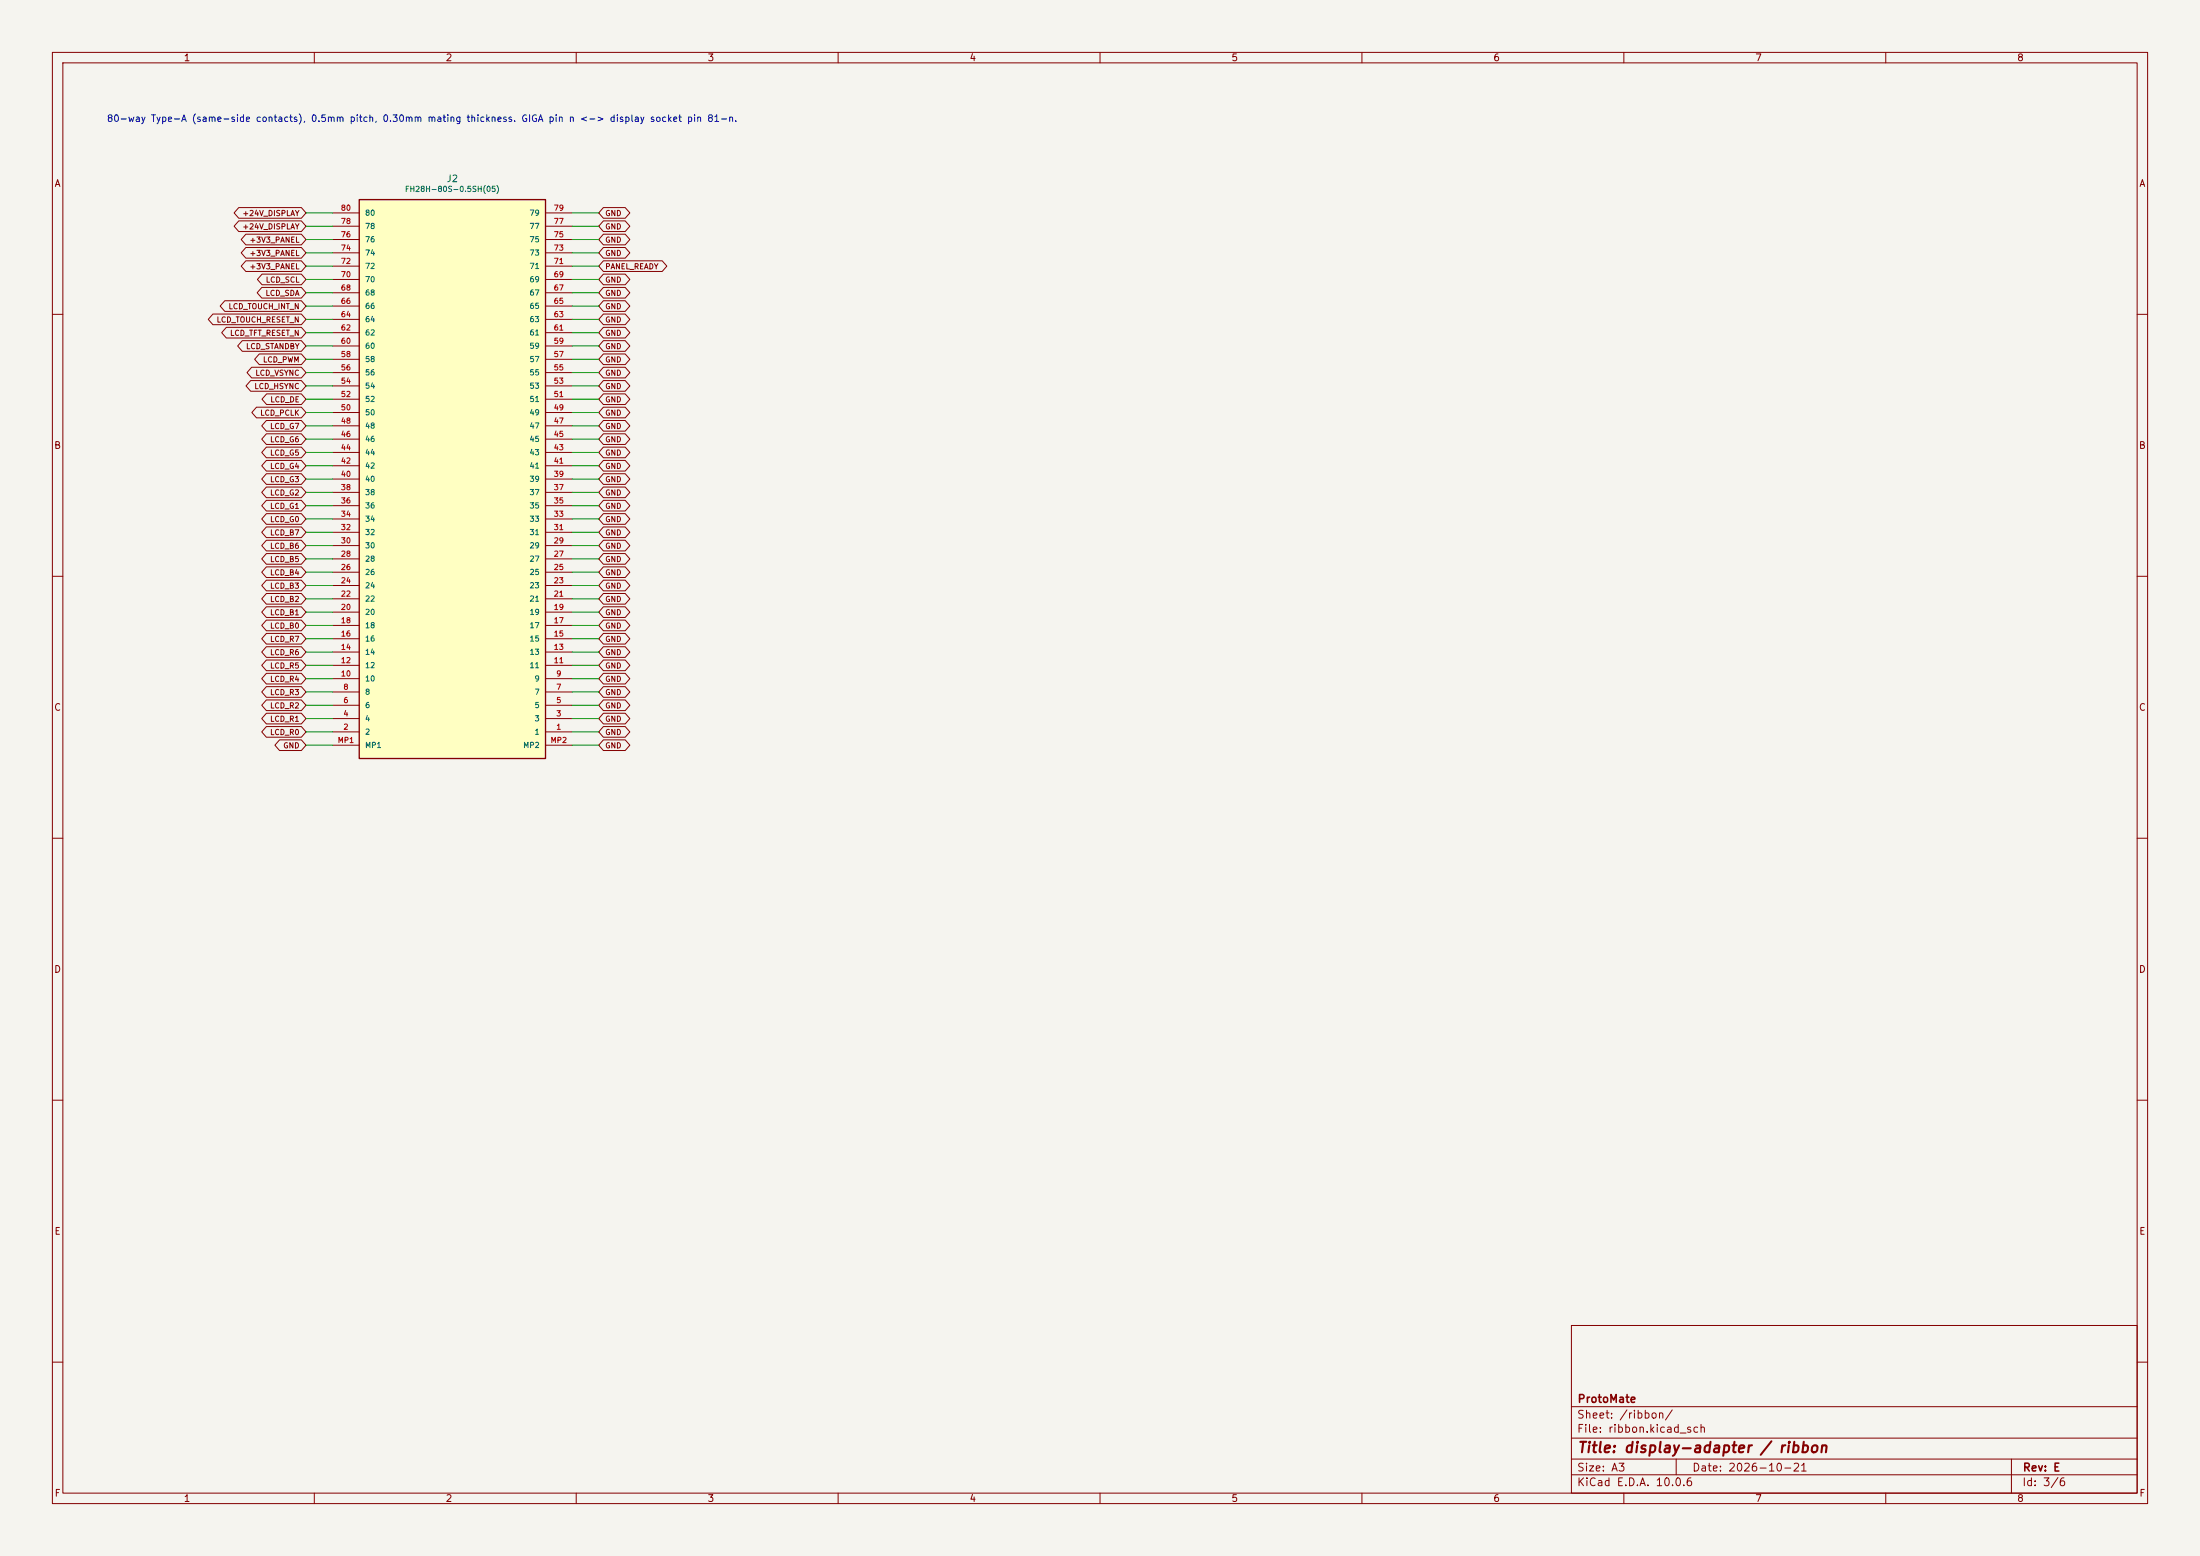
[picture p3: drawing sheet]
(kicad_sch (version 20250114) (generator eeschema) (paper "A3") (title_block (title "display-adapter / ribbon") (date "2026-10-21") (rev "E") (company "ProtoMate")) (lib_symbols (symbol "DisplayAdapter:FFC" (pin_names (offset 1.016)) (in_bom yes) (on_board yes)(property "Reference" "J" (at 0 57.34 0) (effects (font (size 1.27 1.27))))(property "Value" "FH28H-80S-0.5SH(05)" (at 0 55.34 0) (effects (font (size 1.27 1.27))))(property "Footprint" "" (at 0 0 0) (effects (font (size 1.27 1.27)) (hide yes)))(symbol "FFC_0_1" (rectangle (start -17.78 53.34) (end 17.78 -53.34) (stroke (width .254) (type default)) (fill (type background)))) (symbol "FFC_1_1"(pin passive line (at -22.86 50.8 0) (length 5.08) (name "80" (effects (font (size 1.016 1.016)))) (number "80" (effects (font (size 1.016 1.016)))))(pin passive line (at -22.86 48.26 0) (length 5.08) (name "78" (effects (font (size 1.016 1.016)))) (number "78" (effects (font (size 1.016 1.016)))))(pin passive line (at -22.86 45.72 0) (length 5.08) (name "76" (effects (font (size 1.016 1.016)))) (number "76" (effects (font (size 1.016 1.016)))))(pin passive line (at -22.86 43.18 0) (length 5.08) (name "74" (effects (font (size 1.016 1.016)))) (number "74" (effects (font (size 1.016 1.016)))))(pin passive line (at -22.86 40.64 0) (length 5.08) (name "72" (effects (font (size 1.016 1.016)))) (number "72" (effects (font (size 1.016 1.016)))))(pin passive line (at -22.86 38.099999999999994 0) (length 5.08) (name "70" (effects (font (size 1.016 1.016)))) (number "70" (effects (font (size 1.016 1.016)))))(pin passive line (at -22.86 35.559999999999995 0) (length 5.08) (name "68" (effects (font (size 1.016 1.016)))) (number "68" (effects (font (size 1.016 1.016)))))(pin passive line (at -22.86 33.019999999999996 0) (length 5.08) (name "66" (effects (font (size 1.016 1.016)))) (number "66" (effects (font (size 1.016 1.016)))))(pin passive line (at -22.86 30.479999999999997 0) (length 5.08) (name "64" (effects (font (size 1.016 1.016)))) (number "64" (effects (font (size 1.016 1.016)))))(pin passive line (at -22.86 27.939999999999998 0) (length 5.08) (name "62" (effects (font (size 1.016 1.016)))) (number "62" (effects (font (size 1.016 1.016)))))(pin passive line (at -22.86 25.4 0) (length 5.08) (name "60" (effects (font (size 1.016 1.016)))) (number "60" (effects (font (size 1.016 1.016)))))(pin passive line (at -22.86 22.859999999999996 0) (length 5.08) (name "58" (effects (font (size 1.016 1.016)))) (number "58" (effects (font (size 1.016 1.016)))))(pin passive line (at -22.86 20.319999999999997 0) (length 5.08) (name "56" (effects (font (size 1.016 1.016)))) (number "56" (effects (font (size 1.016 1.016)))))(pin passive line (at -22.86 17.779999999999994 0) (length 5.08) (name "54" (effects (font (size 1.016 1.016)))) (number "54" (effects (font (size 1.016 1.016)))))(pin passive line (at -22.86 15.239999999999995 0) (length 5.08) (name "52" (effects (font (size 1.016 1.016)))) (number "52" (effects (font (size 1.016 1.016)))))(pin passive line (at -22.86 12.699999999999996 0) (length 5.08) (name "50" (effects (font (size 1.016 1.016)))) (number "50" (effects (font (size 1.016 1.016)))))(pin passive line (at -22.86 10.159999999999997 0) (length 5.08) (name "48" (effects (font (size 1.016 1.016)))) (number "48" (effects (font (size 1.016 1.016)))))(pin passive line (at -22.86 7.619999999999997 0) (length 5.08) (name "46" (effects (font (size 1.016 1.016)))) (number "46" (effects (font (size 1.016 1.016)))))(pin passive line (at -22.86 5.079999999999998 0) (length 5.08) (name "44" (effects (font (size 1.016 1.016)))) (number "44" (effects (font (size 1.016 1.016)))))(pin passive line (at -22.86 2.539999999999999 0) (length 5.08) (name "42" (effects (font (size 1.016 1.016)))) (number "42" (effects (font (size 1.016 1.016)))))(pin passive line (at -22.86 0.0 0) (length 5.08) (name "40" (effects (font (size 1.016 1.016)))) (number "40" (effects (font (size 1.016 1.016)))))(pin passive line (at -22.86 -2.5400000000000063 0) (length 5.08) (name "38" (effects (font (size 1.016 1.016)))) (number "38" (effects (font (size 1.016 1.016)))))(pin passive line (at -22.86 -5.080000000000005 0) (length 5.08) (name "36" (effects (font (size 1.016 1.016)))) (number "36" (effects (font (size 1.016 1.016)))))(pin passive line (at -22.86 -7.6200000000000045 0) (length 5.08) (name "34" (effects (font (size 1.016 1.016)))) (number "34" (effects (font (size 1.016 1.016)))))(pin passive line (at -22.86 -10.160000000000004 0) (length 5.08) (name "32" (effects (font (size 1.016 1.016)))) (number "32" (effects (font (size 1.016 1.016)))))(pin passive line (at -22.86 -12.700000000000003 0) (length 5.08) (name "30" (effects (font (size 1.016 1.016)))) (number "30" (effects (font (size 1.016 1.016)))))(pin passive line (at -22.86 -15.240000000000009 0) (length 5.08) (name "28" (effects (font (size 1.016 1.016)))) (number "28" (effects (font (size 1.016 1.016)))))(pin passive line (at -22.86 -17.78 0) (length 5.08) (name "26" (effects (font (size 1.016 1.016)))) (number "26" (effects (font (size 1.016 1.016)))))(pin passive line (at -22.86 -20.320000000000007 0) (length 5.08) (name "24" (effects (font (size 1.016 1.016)))) (number "24" (effects (font (size 1.016 1.016)))))(pin passive line (at -22.86 -22.86 0) (length 5.08) (name "22" (effects (font (size 1.016 1.016)))) (number "22" (effects (font (size 1.016 1.016)))))(pin passive line (at -22.86 -25.400000000000006 0) (length 5.08) (name "20" (effects (font (size 1.016 1.016)))) (number "20" (effects (font (size 1.016 1.016)))))(pin passive line (at -22.86 -27.939999999999998 0) (length 5.08) (name "18" (effects (font (size 1.016 1.016)))) (number "18" (effects (font (size 1.016 1.016)))))(pin passive line (at -22.86 -30.480000000000004 0) (length 5.08) (name "16" (effects (font (size 1.016 1.016)))) (number "16" (effects (font (size 1.016 1.016)))))(pin passive line (at -22.86 -33.02000000000001 0) (length 5.08) (name "14" (effects (font (size 1.016 1.016)))) (number "14" (effects (font (size 1.016 1.016)))))(pin passive line (at -22.86 -35.56 0) (length 5.08) (name "12" (effects (font (size 1.016 1.016)))) (number "12" (effects (font (size 1.016 1.016)))))(pin passive line (at -22.86 -38.10000000000001 0) (length 5.08) (name "10" (effects (font (size 1.016 1.016)))) (number "10" (effects (font (size 1.016 1.016)))))(pin passive line (at -22.86 -40.64 0) (length 5.08) (name "8" (effects (font (size 1.016 1.016)))) (number "8" (effects (font (size 1.016 1.016)))))(pin passive line (at -22.86 -43.18000000000001 0) (length 5.08) (name "6" (effects (font (size 1.016 1.016)))) (number "6" (effects (font (size 1.016 1.016)))))(pin passive line (at -22.86 -45.72 0) (length 5.08) (name "4" (effects (font (size 1.016 1.016)))) (number "4" (effects (font (size 1.016 1.016)))))(pin passive line (at -22.86 -48.260000000000005 0) (length 5.08) (name "2" (effects (font (size 1.016 1.016)))) (number "2" (effects (font (size 1.016 1.016)))))(pin passive line (at -22.86 -50.8 0) (length 5.08) (name "MP1" (effects (font (size 1.016 1.016)))) (number "MP1" (effects (font (size 1.016 1.016)))))(pin passive line (at 22.86 50.8 180) (length 5.08) (name "79" (effects (font (size 1.016 1.016)))) (number "79" (effects (font (size 1.016 1.016)))))(pin passive line (at 22.86 48.26 180) (length 5.08) (name "77" (effects (font (size 1.016 1.016)))) (number "77" (effects (font (size 1.016 1.016)))))(pin passive line (at 22.86 45.72 180) (length 5.08) (name "75" (effects (font (size 1.016 1.016)))) (number "75" (effects (font (size 1.016 1.016)))))(pin passive line (at 22.86 43.18 180) (length 5.08) (name "73" (effects (font (size 1.016 1.016)))) (number "73" (effects (font (size 1.016 1.016)))))(pin passive line (at 22.86 40.64 180) (length 5.08) (name "71" (effects (font (size 1.016 1.016)))) (number "71" (effects (font (size 1.016 1.016)))))(pin passive line (at 22.86 38.099999999999994 180) (length 5.08) (name "69" (effects (font (size 1.016 1.016)))) (number "69" (effects (font (size 1.016 1.016)))))(pin passive line (at 22.86 35.559999999999995 180) (length 5.08) (name "67" (effects (font (size 1.016 1.016)))) (number "67" (effects (font (size 1.016 1.016)))))(pin passive line (at 22.86 33.019999999999996 180) (length 5.08) (name "65" (effects (font (size 1.016 1.016)))) (number "65" (effects (font (size 1.016 1.016)))))(pin passive line (at 22.86 30.479999999999997 180) (length 5.08) (name "63" (effects (font (size 1.016 1.016)))) (number "63" (effects (font (size 1.016 1.016)))))(pin passive line (at 22.86 27.939999999999998 180) (length 5.08) (name "61" (effects (font (size 1.016 1.016)))) (number "61" (effects (font (size 1.016 1.016)))))(pin passive line (at 22.86 25.4 180) (length 5.08) (name "59" (effects (font (size 1.016 1.016)))) (number "59" (effects (font (size 1.016 1.016)))))(pin passive line (at 22.86 22.859999999999996 180) (length 5.08) (name "57" (effects (font (size 1.016 1.016)))) (number "57" (effects (font (size 1.016 1.016)))))(pin passive line (at 22.86 20.319999999999997 180) (length 5.08) (name "55" (effects (font (size 1.016 1.016)))) (number "55" (effects (font (size 1.016 1.016)))))(pin passive line (at 22.86 17.779999999999994 180) (length 5.08) (name "53" (effects (font (size 1.016 1.016)))) (number "53" (effects (font (size 1.016 1.016)))))(pin passive line (at 22.86 15.239999999999995 180) (length 5.08) (name "51" (effects (font (size 1.016 1.016)))) (number "51" (effects (font (size 1.016 1.016)))))(pin passive line (at 22.86 12.699999999999996 180) (length 5.08) (name "49" (effects (font (size 1.016 1.016)))) (number "49" (effects (font (size 1.016 1.016)))))(pin passive line (at 22.86 10.159999999999997 180) (length 5.08) (name "47" (effects (font (size 1.016 1.016)))) (number "47" (effects (font (size 1.016 1.016)))))(pin passive line (at 22.86 7.619999999999997 180) (length 5.08) (name "45" (effects (font (size 1.016 1.016)))) (number "45" (effects (font (size 1.016 1.016)))))(pin passive line (at 22.86 5.079999999999998 180) (length 5.08) (name "43" (effects (font (size 1.016 1.016)))) (number "43" (effects (font (size 1.016 1.016)))))(pin passive line (at 22.86 2.539999999999999 180) (length 5.08) (name "41" (effects (font (size 1.016 1.016)))) (number "41" (effects (font (size 1.016 1.016)))))(pin passive line (at 22.86 0.0 180) (length 5.08) (name "39" (effects (font (size 1.016 1.016)))) (number "39" (effects (font (size 1.016 1.016)))))(pin passive line (at 22.86 -2.5400000000000063 180) (length 5.08) (name "37" (effects (font (size 1.016 1.016)))) (number "37" (effects (font (size 1.016 1.016)))))(pin passive line (at 22.86 -5.080000000000005 180) (length 5.08) (name "35" (effects (font (size 1.016 1.016)))) (number "35" (effects (font (size 1.016 1.016)))))(pin passive line (at 22.86 -7.6200000000000045 180) (length 5.08) (name "33" (effects (font (size 1.016 1.016)))) (number "33" (effects (font (size 1.016 1.016)))))(pin passive line (at 22.86 -10.160000000000004 180) (length 5.08) (name "31" (effects (font (size 1.016 1.016)))) (number "31" (effects (font (size 1.016 1.016)))))(pin passive line (at 22.86 -12.700000000000003 180) (length 5.08) (name "29" (effects (font (size 1.016 1.016)))) (number "29" (effects (font (size 1.016 1.016)))))(pin passive line (at 22.86 -15.240000000000009 180) (length 5.08) (name "27" (effects (font (size 1.016 1.016)))) (number "27" (effects (font (size 1.016 1.016)))))(pin passive line (at 22.86 -17.78 180) (length 5.08) (name "25" (effects (font (size 1.016 1.016)))) (number "25" (effects (font (size 1.016 1.016)))))(pin passive line (at 22.86 -20.320000000000007 180) (length 5.08) (name "23" (effects (font (size 1.016 1.016)))) (number "23" (effects (font (size 1.016 1.016)))))(pin passive line (at 22.86 -22.86 180) (length 5.08) (name "21" (effects (font (size 1.016 1.016)))) (number "21" (effects (font (size 1.016 1.016)))))(pin passive line (at 22.86 -25.400000000000006 180) (length 5.08) (name "19" (effects (font (size 1.016 1.016)))) (number "19" (effects (font (size 1.016 1.016)))))(pin passive line (at 22.86 -27.939999999999998 180) (length 5.08) (name "17" (effects (font (size 1.016 1.016)))) (number "17" (effects (font (size 1.016 1.016)))))(pin passive line (at 22.86 -30.480000000000004 180) (length 5.08) (name "15" (effects (font (size 1.016 1.016)))) (number "15" (effects (font (size 1.016 1.016)))))(pin passive line (at 22.86 -33.02000000000001 180) (length 5.08) (name "13" (effects (font (size 1.016 1.016)))) (number "13" (effects (font (size 1.016 1.016)))))(pin passive line (at 22.86 -35.56 180) (length 5.08) (name "11" (effects (font (size 1.016 1.016)))) (number "11" (effects (font (size 1.016 1.016)))))(pin passive line (at 22.86 -38.10000000000001 180) (length 5.08) (name "9" (effects (font (size 1.016 1.016)))) (number "9" (effects (font (size 1.016 1.016)))))(pin passive line (at 22.86 -40.64 180) (length 5.08) (name "7" (effects (font (size 1.016 1.016)))) (number "7" (effects (font (size 1.016 1.016)))))(pin passive line (at 22.86 -43.18000000000001 180) (length 5.08) (name "5" (effects (font (size 1.016 1.016)))) (number "5" (effects (font (size 1.016 1.016)))))(pin passive line (at 22.86 -45.72 180) (length 5.08) (name "3" (effects (font (size 1.016 1.016)))) (number "3" (effects (font (size 1.016 1.016)))))(pin passive line (at 22.86 -48.260000000000005 180) (length 5.08) (name "1" (effects (font (size 1.016 1.016)))) (number "1" (effects (font (size 1.016 1.016)))))(pin passive line (at 22.86 -50.8 180) (length 5.08) (name "MP2" (effects (font (size 1.016 1.016)))) (number "MP2" (effects (font (size 1.016 1.016))))))))
(symbol (lib_id "DisplayAdapter:FFC") (at 86.36 91.44 0) (unit 1) (in_bom yes) (on_board yes) (dnp no)(property "Reference" "J2" (at 86.36 34.099999999999994 0) (effects (font (size 1.27 1.27))))(property "Value" "FH28H-80S-0.5SH(05)" (at 86.36 36.099999999999994 0) (effects (font (size 1.016 1.016))))(property "Footprint" "DisplayAdapter:FH28H-80S-0.5SH" (at 86.36 91.44 0) (effects (font (size 1.27 1.27)) (hide yes)))(property "Manufacturer" "Hirose" (at 86.36 91.44 0) (effects (font (size 1.27 1.27)) (hide yes)))(property "MPN" "FH28H-80S-0.5SH(05)" (at 86.36 91.44 0) (effects (font (size 1.27 1.27)) (hide yes)))(property "Assembly" "SMT" (at 86.36 91.44 0) (effects (font (size 1.27 1.27)) (hide yes))))
(wire (pts (xy 63.5 40.64) (xy 58.42 40.64)) (stroke (width 0) (type default)))
(global_label "+24V_DISPLAY" (shape bidirectional) (at 58.42 40.64 0) (effects (font (size 1.016 1.016)) (justify right)) (property "Intersheetrefs" "${INTERSHEET_REFS}" (at 58.42 40.64 0) (effects (font (size 1 1)) (hide yes))))
(wire (pts (xy 63.5 43.18) (xy 58.42 43.18)) (stroke (width 0) (type default)))
(global_label "+24V_DISPLAY" (shape bidirectional) (at 58.42 43.18 0) (effects (font (size 1.016 1.016)) (justify right)) (property "Intersheetrefs" "${INTERSHEET_REFS}" (at 58.42 43.18 0) (effects (font (size 1 1)) (hide yes))))
(wire (pts (xy 63.5 45.72) (xy 58.42 45.72)) (stroke (width 0) (type default)))
(global_label "+3V3_PANEL" (shape bidirectional) (at 58.42 45.72 0) (effects (font (size 1.016 1.016)) (justify right)) (property "Intersheetrefs" "${INTERSHEET_REFS}" (at 58.42 45.72 0) (effects (font (size 1 1)) (hide yes))))
(wire (pts (xy 63.5 48.26) (xy 58.42 48.26)) (stroke (width 0) (type default)))
(global_label "+3V3_PANEL" (shape bidirectional) (at 58.42 48.26 0) (effects (font (size 1.016 1.016)) (justify right)) (property "Intersheetrefs" "${INTERSHEET_REFS}" (at 58.42 48.26 0) (effects (font (size 1 1)) (hide yes))))
(wire (pts (xy 63.5 50.8) (xy 58.42 50.8)) (stroke (width 0) (type default)))
(global_label "+3V3_PANEL" (shape bidirectional) (at 58.42 50.8 0) (effects (font (size 1.016 1.016)) (justify right)) (property "Intersheetrefs" "${INTERSHEET_REFS}" (at 58.42 50.8 0) (effects (font (size 1 1)) (hide yes))))
(wire (pts (xy 63.5 53.34) (xy 58.42 53.34)) (stroke (width 0) (type default)))
(global_label "LCD_SCL" (shape bidirectional) (at 58.42 53.34 0) (effects (font (size 1.016 1.016)) (justify right)) (property "Intersheetrefs" "${INTERSHEET_REFS}" (at 58.42 53.34 0) (effects (font (size 1 1)) (hide yes))))
(wire (pts (xy 63.5 55.88) (xy 58.42 55.88)) (stroke (width 0) (type default)))
(global_label "LCD_SDA" (shape bidirectional) (at 58.42 55.88 0) (effects (font (size 1.016 1.016)) (justify right)) (property "Intersheetrefs" "${INTERSHEET_REFS}" (at 58.42 55.88 0) (effects (font (size 1 1)) (hide yes))))
(wire (pts (xy 63.5 58.42) (xy 58.42 58.42)) (stroke (width 0) (type default)))
(global_label "LCD_TOUCH_INT_N" (shape bidirectional) (at 58.42 58.42 0) (effects (font (size 1.016 1.016)) (justify right)) (property "Intersheetrefs" "${INTERSHEET_REFS}" (at 58.42 58.42 0) (effects (font (size 1 1)) (hide yes))))
(wire (pts (xy 63.5 60.96) (xy 58.42 60.96)) (stroke (width 0) (type default)))
(global_label "LCD_TOUCH_RESET_N" (shape bidirectional) (at 58.42 60.96 0) (effects (font (size 1.016 1.016)) (justify right)) (property "Intersheetrefs" "${INTERSHEET_REFS}" (at 58.42 60.96 0) (effects (font (size 1 1)) (hide yes))))
(wire (pts (xy 63.5 63.5) (xy 58.42 63.5)) (stroke (width 0) (type default)))
(global_label "LCD_TFT_RESET_N" (shape bidirectional) (at 58.42 63.5 0) (effects (font (size 1.016 1.016)) (justify right)) (property "Intersheetrefs" "${INTERSHEET_REFS}" (at 58.42 63.5 0) (effects (font (size 1 1)) (hide yes))))
(wire (pts (xy 63.5 66.03999999999999) (xy 58.42 66.03999999999999)) (stroke (width 0) (type default)))
(global_label "LCD_STANDBY" (shape bidirectional) (at 58.42 66.03999999999999 0) (effects (font (size 1.016 1.016)) (justify right)) (property "Intersheetrefs" "${INTERSHEET_REFS}" (at 58.42 66.03999999999999 0) (effects (font (size 1 1)) (hide yes))))
(wire (pts (xy 63.5 68.58) (xy 58.42 68.58)) (stroke (width 0) (type default)))
(global_label "LCD_PWM" (shape bidirectional) (at 58.42 68.58 0) (effects (font (size 1.016 1.016)) (justify right)) (property "Intersheetrefs" "${INTERSHEET_REFS}" (at 58.42 68.58 0) (effects (font (size 1 1)) (hide yes))))
(wire (pts (xy 63.5 71.12) (xy 58.42 71.12)) (stroke (width 0) (type default)))
(global_label "LCD_VSYNC" (shape bidirectional) (at 58.42 71.12 0) (effects (font (size 1.016 1.016)) (justify right)) (property "Intersheetrefs" "${INTERSHEET_REFS}" (at 58.42 71.12 0) (effects (font (size 1 1)) (hide yes))))
(wire (pts (xy 63.5 73.66) (xy 58.42 73.66)) (stroke (width 0) (type default)))
(global_label "LCD_HSYNC" (shape bidirectional) (at 58.42 73.66 0) (effects (font (size 1.016 1.016)) (justify right)) (property "Intersheetrefs" "${INTERSHEET_REFS}" (at 58.42 73.66 0) (effects (font (size 1 1)) (hide yes))))
(wire (pts (xy 63.5 76.2) (xy 58.42 76.2)) (stroke (width 0) (type default)))
(global_label "LCD_DE" (shape bidirectional) (at 58.42 76.2 0) (effects (font (size 1.016 1.016)) (justify right)) (property "Intersheetrefs" "${INTERSHEET_REFS}" (at 58.42 76.2 0) (effects (font (size 1 1)) (hide yes))))
(wire (pts (xy 63.5 78.74000000000001) (xy 58.42 78.74000000000001)) (stroke (width 0) (type default)))
(global_label "LCD_PCLK" (shape bidirectional) (at 58.42 78.74000000000001 0) (effects (font (size 1.016 1.016)) (justify right)) (property "Intersheetrefs" "${INTERSHEET_REFS}" (at 58.42 78.74000000000001 0) (effects (font (size 1 1)) (hide yes))))
(wire (pts (xy 63.5 81.28) (xy 58.42 81.28)) (stroke (width 0) (type default)))
(global_label "LCD_G7" (shape bidirectional) (at 58.42 81.28 0) (effects (font (size 1.016 1.016)) (justify right)) (property "Intersheetrefs" "${INTERSHEET_REFS}" (at 58.42 81.28 0) (effects (font (size 1 1)) (hide yes))))
(wire (pts (xy 63.5 83.82) (xy 58.42 83.82)) (stroke (width 0) (type default)))
(global_label "LCD_G6" (shape bidirectional) (at 58.42 83.82 0) (effects (font (size 1.016 1.016)) (justify right)) (property "Intersheetrefs" "${INTERSHEET_REFS}" (at 58.42 83.82 0) (effects (font (size 1 1)) (hide yes))))
(wire (pts (xy 63.5 86.36) (xy 58.42 86.36)) (stroke (width 0) (type default)))
(global_label "LCD_G5" (shape bidirectional) (at 58.42 86.36 0) (effects (font (size 1.016 1.016)) (justify right)) (property "Intersheetrefs" "${INTERSHEET_REFS}" (at 58.42 86.36 0) (effects (font (size 1 1)) (hide yes))))
(wire (pts (xy 63.5 88.9) (xy 58.42 88.9)) (stroke (width 0) (type default)))
(global_label "LCD_G4" (shape bidirectional) (at 58.42 88.9 0) (effects (font (size 1.016 1.016)) (justify right)) (property "Intersheetrefs" "${INTERSHEET_REFS}" (at 58.42 88.9 0) (effects (font (size 1 1)) (hide yes))))
(wire (pts (xy 63.5 91.44) (xy 58.42 91.44)) (stroke (width 0) (type default)))
(global_label "LCD_G3" (shape bidirectional) (at 58.42 91.44 0) (effects (font (size 1.016 1.016)) (justify right)) (property "Intersheetrefs" "${INTERSHEET_REFS}" (at 58.42 91.44 0) (effects (font (size 1 1)) (hide yes))))
(wire (pts (xy 63.5 93.98) (xy 58.42 93.98)) (stroke (width 0) (type default)))
(global_label "LCD_G2" (shape bidirectional) (at 58.42 93.98 0) (effects (font (size 1.016 1.016)) (justify right)) (property "Intersheetrefs" "${INTERSHEET_REFS}" (at 58.42 93.98 0) (effects (font (size 1 1)) (hide yes))))
(wire (pts (xy 63.5 96.52000000000001) (xy 58.42 96.52000000000001)) (stroke (width 0) (type default)))
(global_label "LCD_G1" (shape bidirectional) (at 58.42 96.52000000000001 0) (effects (font (size 1.016 1.016)) (justify right)) (property "Intersheetrefs" "${INTERSHEET_REFS}" (at 58.42 96.52000000000001 0) (effects (font (size 1 1)) (hide yes))))
(wire (pts (xy 63.5 99.06) (xy 58.42 99.06)) (stroke (width 0) (type default)))
(global_label "LCD_G0" (shape bidirectional) (at 58.42 99.06 0) (effects (font (size 1.016 1.016)) (justify right)) (property "Intersheetrefs" "${INTERSHEET_REFS}" (at 58.42 99.06 0) (effects (font (size 1 1)) (hide yes))))
(wire (pts (xy 63.5 101.6) (xy 58.42 101.6)) (stroke (width 0) (type default)))
(global_label "LCD_B7" (shape bidirectional) (at 58.42 101.6 0) (effects (font (size 1.016 1.016)) (justify right)) (property "Intersheetrefs" "${INTERSHEET_REFS}" (at 58.42 101.6 0) (effects (font (size 1 1)) (hide yes))))
(wire (pts (xy 63.5 104.14) (xy 58.42 104.14)) (stroke (width 0) (type default)))
(global_label "LCD_B6" (shape bidirectional) (at 58.42 104.14 0) (effects (font (size 1.016 1.016)) (justify right)) (property "Intersheetrefs" "${INTERSHEET_REFS}" (at 58.42 104.14 0) (effects (font (size 1 1)) (hide yes))))
(wire (pts (xy 63.5 106.68) (xy 58.42 106.68)) (stroke (width 0) (type default)))
(global_label "LCD_B5" (shape bidirectional) (at 58.42 106.68 0) (effects (font (size 1.016 1.016)) (justify right)) (property "Intersheetrefs" "${INTERSHEET_REFS}" (at 58.42 106.68 0) (effects (font (size 1 1)) (hide yes))))
(wire (pts (xy 63.5 109.22) (xy 58.42 109.22)) (stroke (width 0) (type default)))
(global_label "LCD_B4" (shape bidirectional) (at 58.42 109.22 0) (effects (font (size 1.016 1.016)) (justify right)) (property "Intersheetrefs" "${INTERSHEET_REFS}" (at 58.42 109.22 0) (effects (font (size 1 1)) (hide yes))))
(wire (pts (xy 63.5 111.76) (xy 58.42 111.76)) (stroke (width 0) (type default)))
(global_label "LCD_B3" (shape bidirectional) (at 58.42 111.76 0) (effects (font (size 1.016 1.016)) (justify right)) (property "Intersheetrefs" "${INTERSHEET_REFS}" (at 58.42 111.76 0) (effects (font (size 1 1)) (hide yes))))
(wire (pts (xy 63.5 114.3) (xy 58.42 114.3)) (stroke (width 0) (type default)))
(global_label "LCD_B2" (shape bidirectional) (at 58.42 114.3 0) (effects (font (size 1.016 1.016)) (justify right)) (property "Intersheetrefs" "${INTERSHEET_REFS}" (at 58.42 114.3 0) (effects (font (size 1 1)) (hide yes))))
(wire (pts (xy 63.5 116.84) (xy 58.42 116.84)) (stroke (width 0) (type default)))
(global_label "LCD_B1" (shape bidirectional) (at 58.42 116.84 0) (effects (font (size 1.016 1.016)) (justify right)) (property "Intersheetrefs" "${INTERSHEET_REFS}" (at 58.42 116.84 0) (effects (font (size 1 1)) (hide yes))))
(wire (pts (xy 63.5 119.38) (xy 58.42 119.38)) (stroke (width 0) (type default)))
(global_label "LCD_B0" (shape bidirectional) (at 58.42 119.38 0) (effects (font (size 1.016 1.016)) (justify right)) (property "Intersheetrefs" "${INTERSHEET_REFS}" (at 58.42 119.38 0) (effects (font (size 1 1)) (hide yes))))
(wire (pts (xy 63.5 121.92) (xy 58.42 121.92)) (stroke (width 0) (type default)))
(global_label "LCD_R7" (shape bidirectional) (at 58.42 121.92 0) (effects (font (size 1.016 1.016)) (justify right)) (property "Intersheetrefs" "${INTERSHEET_REFS}" (at 58.42 121.92 0) (effects (font (size 1 1)) (hide yes))))
(wire (pts (xy 63.5 124.46000000000001) (xy 58.42 124.46000000000001)) (stroke (width 0) (type default)))
(global_label "LCD_R6" (shape bidirectional) (at 58.42 124.46000000000001 0) (effects (font (size 1.016 1.016)) (justify right)) (property "Intersheetrefs" "${INTERSHEET_REFS}" (at 58.42 124.46000000000001 0) (effects (font (size 1 1)) (hide yes))))
(wire (pts (xy 63.5 127.0) (xy 58.42 127.0)) (stroke (width 0) (type default)))
(global_label "LCD_R5" (shape bidirectional) (at 58.42 127.0 0) (effects (font (size 1.016 1.016)) (justify right)) (property "Intersheetrefs" "${INTERSHEET_REFS}" (at 58.42 127.0 0) (effects (font (size 1 1)) (hide yes))))
(wire (pts (xy 63.5 129.54000000000002) (xy 58.42 129.54000000000002)) (stroke (width 0) (type default)))
(global_label "LCD_R4" (shape bidirectional) (at 58.42 129.54000000000002 0) (effects (font (size 1.016 1.016)) (justify right)) (property "Intersheetrefs" "${INTERSHEET_REFS}" (at 58.42 129.54000000000002 0) (effects (font (size 1 1)) (hide yes))))
(wire (pts (xy 63.5 132.07999999999998) (xy 58.42 132.07999999999998)) (stroke (width 0) (type default)))
(global_label "LCD_R3" (shape bidirectional) (at 58.42 132.07999999999998 0) (effects (font (size 1.016 1.016)) (justify right)) (property "Intersheetrefs" "${INTERSHEET_REFS}" (at 58.42 132.07999999999998 0) (effects (font (size 1 1)) (hide yes))))
(wire (pts (xy 63.5 134.62) (xy 58.42 134.62)) (stroke (width 0) (type default)))
(global_label "LCD_R2" (shape bidirectional) (at 58.42 134.62 0) (effects (font (size 1.016 1.016)) (justify right)) (property "Intersheetrefs" "${INTERSHEET_REFS}" (at 58.42 134.62 0) (effects (font (size 1 1)) (hide yes))))
(wire (pts (xy 63.5 137.16) (xy 58.42 137.16)) (stroke (width 0) (type default)))
(global_label "LCD_R1" (shape bidirectional) (at 58.42 137.16 0) (effects (font (size 1.016 1.016)) (justify right)) (property "Intersheetrefs" "${INTERSHEET_REFS}" (at 58.42 137.16 0) (effects (font (size 1 1)) (hide yes))))
(wire (pts (xy 63.5 139.7) (xy 58.42 139.7)) (stroke (width 0) (type default)))
(global_label "LCD_R0" (shape bidirectional) (at 58.42 139.7 0) (effects (font (size 1.016 1.016)) (justify right)) (property "Intersheetrefs" "${INTERSHEET_REFS}" (at 58.42 139.7 0) (effects (font (size 1 1)) (hide yes))))
(wire (pts (xy 63.5 142.24) (xy 58.42 142.24)) (stroke (width 0) (type default)))
(global_label "GND" (shape bidirectional) (at 58.42 142.24 0) (effects (font (size 1.016 1.016)) (justify right)) (property "Intersheetrefs" "${INTERSHEET_REFS}" (at 58.42 142.24 0) (effects (font (size 1 1)) (hide yes))))
(wire (pts (xy 109.22 40.64) (xy 114.3 40.64)) (stroke (width 0) (type default)))
(global_label "GND" (shape bidirectional) (at 114.3 40.64 180) (effects (font (size 1.016 1.016)) (justify left)) (property "Intersheetrefs" "${INTERSHEET_REFS}" (at 114.3 40.64 0) (effects (font (size 1 1)) (hide yes))))
(wire (pts (xy 109.22 43.18) (xy 114.3 43.18)) (stroke (width 0) (type default)))
(global_label "GND" (shape bidirectional) (at 114.3 43.18 180) (effects (font (size 1.016 1.016)) (justify left)) (property "Intersheetrefs" "${INTERSHEET_REFS}" (at 114.3 43.18 0) (effects (font (size 1 1)) (hide yes))))
(wire (pts (xy 109.22 45.72) (xy 114.3 45.72)) (stroke (width 0) (type default)))
(global_label "GND" (shape bidirectional) (at 114.3 45.72 180) (effects (font (size 1.016 1.016)) (justify left)) (property "Intersheetrefs" "${INTERSHEET_REFS}" (at 114.3 45.72 0) (effects (font (size 1 1)) (hide yes))))
(wire (pts (xy 109.22 48.26) (xy 114.3 48.26)) (stroke (width 0) (type default)))
(global_label "GND" (shape bidirectional) (at 114.3 48.26 180) (effects (font (size 1.016 1.016)) (justify left)) (property "Intersheetrefs" "${INTERSHEET_REFS}" (at 114.3 48.26 0) (effects (font (size 1 1)) (hide yes))))
(wire (pts (xy 109.22 50.8) (xy 114.3 50.8)) (stroke (width 0) (type default)))
(global_label "PANEL_READY" (shape bidirectional) (at 114.3 50.8 180) (effects (font (size 1.016 1.016)) (justify left)) (property "Intersheetrefs" "${INTERSHEET_REFS}" (at 114.3 50.8 0) (effects (font (size 1 1)) (hide yes))))
(wire (pts (xy 109.22 53.34) (xy 114.3 53.34)) (stroke (width 0) (type default)))
(global_label "GND" (shape bidirectional) (at 114.3 53.34 180) (effects (font (size 1.016 1.016)) (justify left)) (property "Intersheetrefs" "${INTERSHEET_REFS}" (at 114.3 53.34 0) (effects (font (size 1 1)) (hide yes))))
(wire (pts (xy 109.22 55.88) (xy 114.3 55.88)) (stroke (width 0) (type default)))
(global_label "GND" (shape bidirectional) (at 114.3 55.88 180) (effects (font (size 1.016 1.016)) (justify left)) (property "Intersheetrefs" "${INTERSHEET_REFS}" (at 114.3 55.88 0) (effects (font (size 1 1)) (hide yes))))
(wire (pts (xy 109.22 58.42) (xy 114.3 58.42)) (stroke (width 0) (type default)))
(global_label "GND" (shape bidirectional) (at 114.3 58.42 180) (effects (font (size 1.016 1.016)) (justify left)) (property "Intersheetrefs" "${INTERSHEET_REFS}" (at 114.3 58.42 0) (effects (font (size 1 1)) (hide yes))))
(wire (pts (xy 109.22 60.96) (xy 114.3 60.96)) (stroke (width 0) (type default)))
(global_label "GND" (shape bidirectional) (at 114.3 60.96 180) (effects (font (size 1.016 1.016)) (justify left)) (property "Intersheetrefs" "${INTERSHEET_REFS}" (at 114.3 60.96 0) (effects (font (size 1 1)) (hide yes))))
(wire (pts (xy 109.22 63.5) (xy 114.3 63.5)) (stroke (width 0) (type default)))
(global_label "GND" (shape bidirectional) (at 114.3 63.5 180) (effects (font (size 1.016 1.016)) (justify left)) (property "Intersheetrefs" "${INTERSHEET_REFS}" (at 114.3 63.5 0) (effects (font (size 1 1)) (hide yes))))
(wire (pts (xy 109.22 66.03999999999999) (xy 114.3 66.03999999999999)) (stroke (width 0) (type default)))
(global_label "GND" (shape bidirectional) (at 114.3 66.03999999999999 180) (effects (font (size 1.016 1.016)) (justify left)) (property "Intersheetrefs" "${INTERSHEET_REFS}" (at 114.3 66.03999999999999 0) (effects (font (size 1 1)) (hide yes))))
(wire (pts (xy 109.22 68.58) (xy 114.3 68.58)) (stroke (width 0) (type default)))
(global_label "GND" (shape bidirectional) (at 114.3 68.58 180) (effects (font (size 1.016 1.016)) (justify left)) (property "Intersheetrefs" "${INTERSHEET_REFS}" (at 114.3 68.58 0) (effects (font (size 1 1)) (hide yes))))
(wire (pts (xy 109.22 71.12) (xy 114.3 71.12)) (stroke (width 0) (type default)))
(global_label "GND" (shape bidirectional) (at 114.3 71.12 180) (effects (font (size 1.016 1.016)) (justify left)) (property "Intersheetrefs" "${INTERSHEET_REFS}" (at 114.3 71.12 0) (effects (font (size 1 1)) (hide yes))))
(wire (pts (xy 109.22 73.66) (xy 114.3 73.66)) (stroke (width 0) (type default)))
(global_label "GND" (shape bidirectional) (at 114.3 73.66 180) (effects (font (size 1.016 1.016)) (justify left)) (property "Intersheetrefs" "${INTERSHEET_REFS}" (at 114.3 73.66 0) (effects (font (size 1 1)) (hide yes))))
(wire (pts (xy 109.22 76.2) (xy 114.3 76.2)) (stroke (width 0) (type default)))
(global_label "GND" (shape bidirectional) (at 114.3 76.2 180) (effects (font (size 1.016 1.016)) (justify left)) (property "Intersheetrefs" "${INTERSHEET_REFS}" (at 114.3 76.2 0) (effects (font (size 1 1)) (hide yes))))
(wire (pts (xy 109.22 78.74000000000001) (xy 114.3 78.74000000000001)) (stroke (width 0) (type default)))
(global_label "GND" (shape bidirectional) (at 114.3 78.74000000000001 180) (effects (font (size 1.016 1.016)) (justify left)) (property "Intersheetrefs" "${INTERSHEET_REFS}" (at 114.3 78.74000000000001 0) (effects (font (size 1 1)) (hide yes))))
(wire (pts (xy 109.22 81.28) (xy 114.3 81.28)) (stroke (width 0) (type default)))
(global_label "GND" (shape bidirectional) (at 114.3 81.28 180) (effects (font (size 1.016 1.016)) (justify left)) (property "Intersheetrefs" "${INTERSHEET_REFS}" (at 114.3 81.28 0) (effects (font (size 1 1)) (hide yes))))
(wire (pts (xy 109.22 83.82) (xy 114.3 83.82)) (stroke (width 0) (type default)))
(global_label "GND" (shape bidirectional) (at 114.3 83.82 180) (effects (font (size 1.016 1.016)) (justify left)) (property "Intersheetrefs" "${INTERSHEET_REFS}" (at 114.3 83.82 0) (effects (font (size 1 1)) (hide yes))))
(wire (pts (xy 109.22 86.36) (xy 114.3 86.36)) (stroke (width 0) (type default)))
(global_label "GND" (shape bidirectional) (at 114.3 86.36 180) (effects (font (size 1.016 1.016)) (justify left)) (property "Intersheetrefs" "${INTERSHEET_REFS}" (at 114.3 86.36 0) (effects (font (size 1 1)) (hide yes))))
(wire (pts (xy 109.22 88.9) (xy 114.3 88.9)) (stroke (width 0) (type default)))
(global_label "GND" (shape bidirectional) (at 114.3 88.9 180) (effects (font (size 1.016 1.016)) (justify left)) (property "Intersheetrefs" "${INTERSHEET_REFS}" (at 114.3 88.9 0) (effects (font (size 1 1)) (hide yes))))
(wire (pts (xy 109.22 91.44) (xy 114.3 91.44)) (stroke (width 0) (type default)))
(global_label "GND" (shape bidirectional) (at 114.3 91.44 180) (effects (font (size 1.016 1.016)) (justify left)) (property "Intersheetrefs" "${INTERSHEET_REFS}" (at 114.3 91.44 0) (effects (font (size 1 1)) (hide yes))))
(wire (pts (xy 109.22 93.98) (xy 114.3 93.98)) (stroke (width 0) (type default)))
(global_label "GND" (shape bidirectional) (at 114.3 93.98 180) (effects (font (size 1.016 1.016)) (justify left)) (property "Intersheetrefs" "${INTERSHEET_REFS}" (at 114.3 93.98 0) (effects (font (size 1 1)) (hide yes))))
(wire (pts (xy 109.22 96.52000000000001) (xy 114.3 96.52000000000001)) (stroke (width 0) (type default)))
(global_label "GND" (shape bidirectional) (at 114.3 96.52000000000001 180) (effects (font (size 1.016 1.016)) (justify left)) (property "Intersheetrefs" "${INTERSHEET_REFS}" (at 114.3 96.52000000000001 0) (effects (font (size 1 1)) (hide yes))))
(wire (pts (xy 109.22 99.06) (xy 114.3 99.06)) (stroke (width 0) (type default)))
(global_label "GND" (shape bidirectional) (at 114.3 99.06 180) (effects (font (size 1.016 1.016)) (justify left)) (property "Intersheetrefs" "${INTERSHEET_REFS}" (at 114.3 99.06 0) (effects (font (size 1 1)) (hide yes))))
(wire (pts (xy 109.22 101.6) (xy 114.3 101.6)) (stroke (width 0) (type default)))
(global_label "GND" (shape bidirectional) (at 114.3 101.6 180) (effects (font (size 1.016 1.016)) (justify left)) (property "Intersheetrefs" "${INTERSHEET_REFS}" (at 114.3 101.6 0) (effects (font (size 1 1)) (hide yes))))
(wire (pts (xy 109.22 104.14) (xy 114.3 104.14)) (stroke (width 0) (type default)))
(global_label "GND" (shape bidirectional) (at 114.3 104.14 180) (effects (font (size 1.016 1.016)) (justify left)) (property "Intersheetrefs" "${INTERSHEET_REFS}" (at 114.3 104.14 0) (effects (font (size 1 1)) (hide yes))))
(wire (pts (xy 109.22 106.68) (xy 114.3 106.68)) (stroke (width 0) (type default)))
(global_label "GND" (shape bidirectional) (at 114.3 106.68 180) (effects (font (size 1.016 1.016)) (justify left)) (property "Intersheetrefs" "${INTERSHEET_REFS}" (at 114.3 106.68 0) (effects (font (size 1 1)) (hide yes))))
(wire (pts (xy 109.22 109.22) (xy 114.3 109.22)) (stroke (width 0) (type default)))
(global_label "GND" (shape bidirectional) (at 114.3 109.22 180) (effects (font (size 1.016 1.016)) (justify left)) (property "Intersheetrefs" "${INTERSHEET_REFS}" (at 114.3 109.22 0) (effects (font (size 1 1)) (hide yes))))
(wire (pts (xy 109.22 111.76) (xy 114.3 111.76)) (stroke (width 0) (type default)))
(global_label "GND" (shape bidirectional) (at 114.3 111.76 180) (effects (font (size 1.016 1.016)) (justify left)) (property "Intersheetrefs" "${INTERSHEET_REFS}" (at 114.3 111.76 0) (effects (font (size 1 1)) (hide yes))))
(wire (pts (xy 109.22 114.3) (xy 114.3 114.3)) (stroke (width 0) (type default)))
(global_label "GND" (shape bidirectional) (at 114.3 114.3 180) (effects (font (size 1.016 1.016)) (justify left)) (property "Intersheetrefs" "${INTERSHEET_REFS}" (at 114.3 114.3 0) (effects (font (size 1 1)) (hide yes))))
(wire (pts (xy 109.22 116.84) (xy 114.3 116.84)) (stroke (width 0) (type default)))
(global_label "GND" (shape bidirectional) (at 114.3 116.84 180) (effects (font (size 1.016 1.016)) (justify left)) (property "Intersheetrefs" "${INTERSHEET_REFS}" (at 114.3 116.84 0) (effects (font (size 1 1)) (hide yes))))
(wire (pts (xy 109.22 119.38) (xy 114.3 119.38)) (stroke (width 0) (type default)))
(global_label "GND" (shape bidirectional) (at 114.3 119.38 180) (effects (font (size 1.016 1.016)) (justify left)) (property "Intersheetrefs" "${INTERSHEET_REFS}" (at 114.3 119.38 0) (effects (font (size 1 1)) (hide yes))))
(wire (pts (xy 109.22 121.92) (xy 114.3 121.92)) (stroke (width 0) (type default)))
(global_label "GND" (shape bidirectional) (at 114.3 121.92 180) (effects (font (size 1.016 1.016)) (justify left)) (property "Intersheetrefs" "${INTERSHEET_REFS}" (at 114.3 121.92 0) (effects (font (size 1 1)) (hide yes))))
(wire (pts (xy 109.22 124.46000000000001) (xy 114.3 124.46000000000001)) (stroke (width 0) (type default)))
(global_label "GND" (shape bidirectional) (at 114.3 124.46000000000001 180) (effects (font (size 1.016 1.016)) (justify left)) (property "Intersheetrefs" "${INTERSHEET_REFS}" (at 114.3 124.46000000000001 0) (effects (font (size 1 1)) (hide yes))))
(wire (pts (xy 109.22 127.0) (xy 114.3 127.0)) (stroke (width 0) (type default)))
(global_label "GND" (shape bidirectional) (at 114.3 127.0 180) (effects (font (size 1.016 1.016)) (justify left)) (property "Intersheetrefs" "${INTERSHEET_REFS}" (at 114.3 127.0 0) (effects (font (size 1 1)) (hide yes))))
(wire (pts (xy 109.22 129.54000000000002) (xy 114.3 129.54000000000002)) (stroke (width 0) (type default)))
(global_label "GND" (shape bidirectional) (at 114.3 129.54000000000002 180) (effects (font (size 1.016 1.016)) (justify left)) (property "Intersheetrefs" "${INTERSHEET_REFS}" (at 114.3 129.54000000000002 0) (effects (font (size 1 1)) (hide yes))))
(wire (pts (xy 109.22 132.07999999999998) (xy 114.3 132.07999999999998)) (stroke (width 0) (type default)))
(global_label "GND" (shape bidirectional) (at 114.3 132.07999999999998 180) (effects (font (size 1.016 1.016)) (justify left)) (property "Intersheetrefs" "${INTERSHEET_REFS}" (at 114.3 132.07999999999998 0) (effects (font (size 1 1)) (hide yes))))
(wire (pts (xy 109.22 134.62) (xy 114.3 134.62)) (stroke (width 0) (type default)))
(global_label "GND" (shape bidirectional) (at 114.3 134.62 180) (effects (font (size 1.016 1.016)) (justify left)) (property "Intersheetrefs" "${INTERSHEET_REFS}" (at 114.3 134.62 0) (effects (font (size 1 1)) (hide yes))))
(wire (pts (xy 109.22 137.16) (xy 114.3 137.16)) (stroke (width 0) (type default)))
(global_label "GND" (shape bidirectional) (at 114.3 137.16 180) (effects (font (size 1.016 1.016)) (justify left)) (property "Intersheetrefs" "${INTERSHEET_REFS}" (at 114.3 137.16 0) (effects (font (size 1 1)) (hide yes))))
(wire (pts (xy 109.22 139.7) (xy 114.3 139.7)) (stroke (width 0) (type default)))
(global_label "GND" (shape bidirectional) (at 114.3 139.7 180) (effects (font (size 1.016 1.016)) (justify left)) (property "Intersheetrefs" "${INTERSHEET_REFS}" (at 114.3 139.7 0) (effects (font (size 1 1)) (hide yes))))
(wire (pts (xy 109.22 142.24) (xy 114.3 142.24)) (stroke (width 0) (type default)))
(global_label "GND" (shape bidirectional) (at 114.3 142.24 180) (effects (font (size 1.016 1.016)) (justify left)) (property "Intersheetrefs" "${INTERSHEET_REFS}" (at 114.3 142.24 0) (effects (font (size 1 1)) (hide yes))))
(text "80-way Type-A (same-side contacts), 0.5mm pitch, 0.30mm mating thickness. GIGA pin n <-> display socket pin 81-n." (at 20.32 22.86 0) (effects (font (size 1.27 1.27)) (justify left))))
